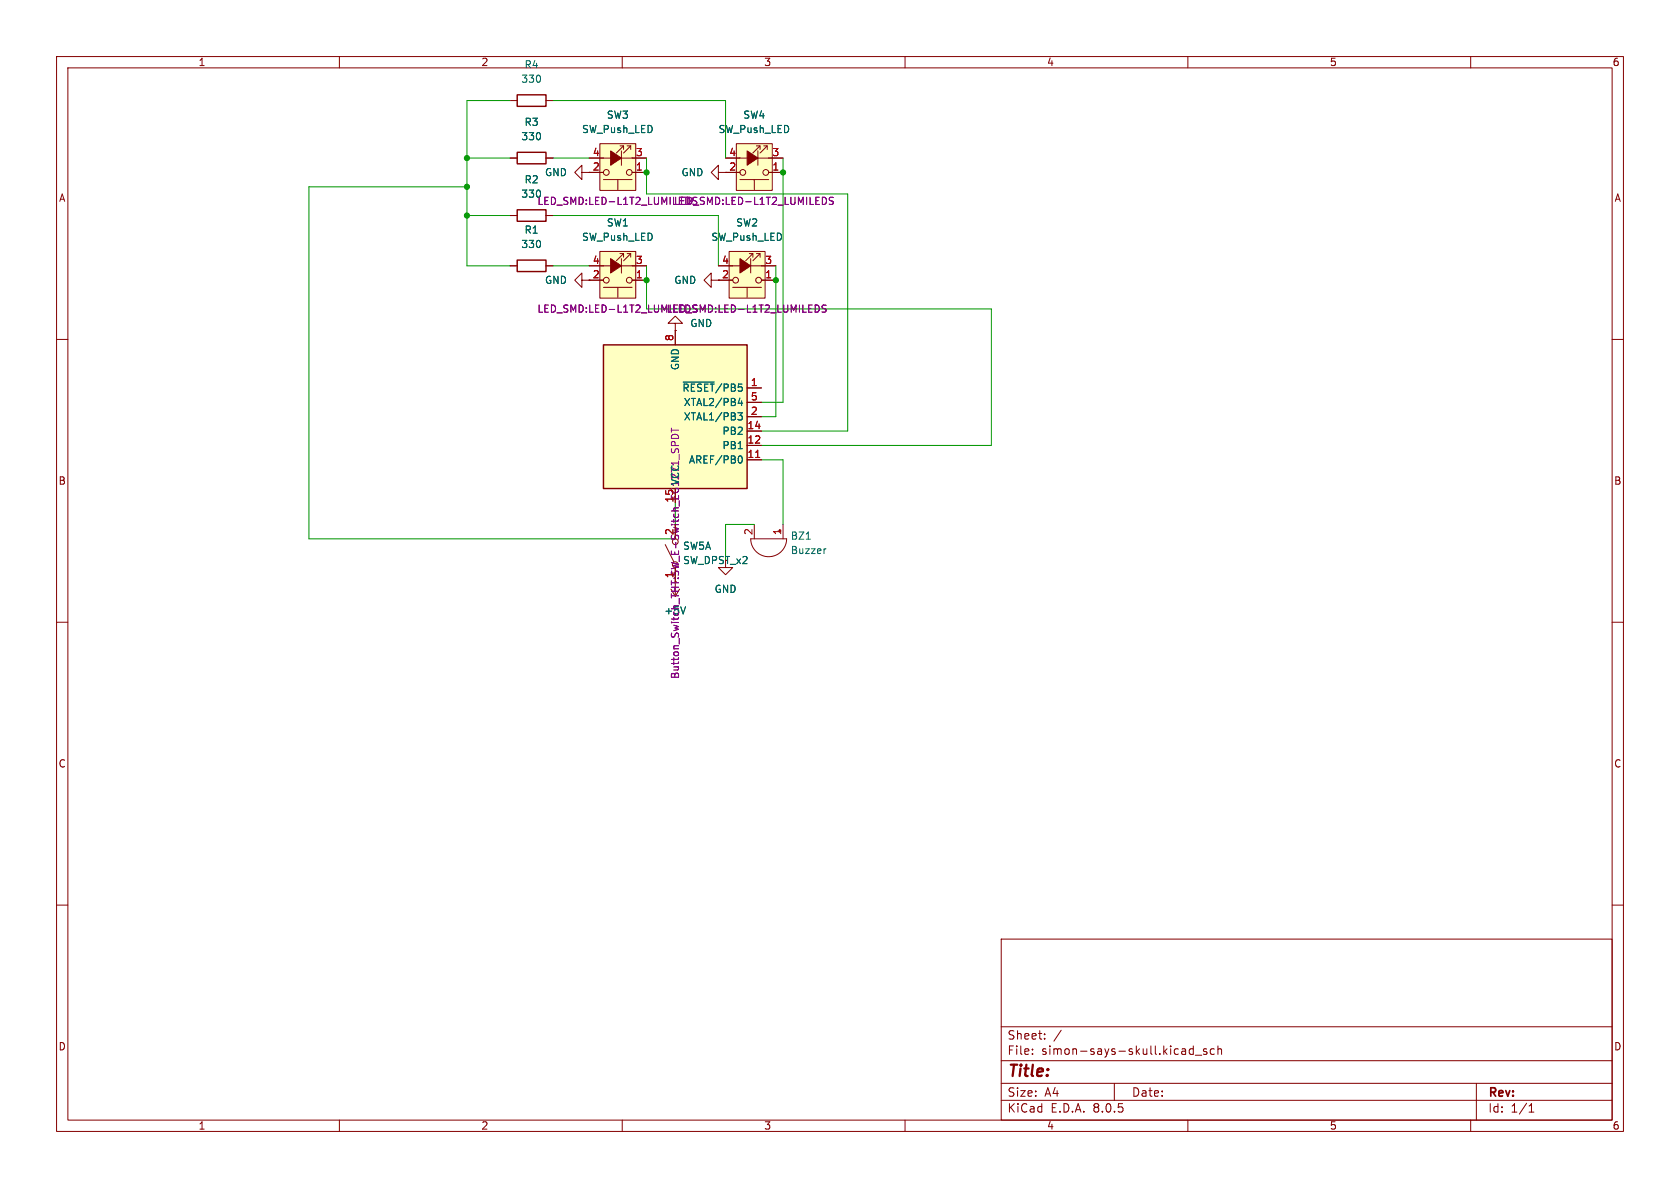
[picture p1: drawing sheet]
<svg xmlns="http://www.w3.org/2000/svg" width="297mm" height="210mm" viewBox="0 0 297 210" stroke-linecap="round" stroke-linejoin="round" font-family="sans-serif">
<g fill="none" stroke="#840000" stroke-width=".18">
<path d="M10 10h277v190h-277zM12 12h273v186h-273zM60 10v2M110 10v2M160 10v2M210 10v2M260 10v2M10 60h2M285 60h2M117.6 96.3l1.5 3M10 110h2M285 110h2"/>
<path d="M10 160h2M285 160h2M177 166h108v32h-108zM60 198v2M110 198v2M160 198v2M177 194.5h108M177 191.5h108M177 187.5h108M177 181.5h108M182.5 186.3v.1M182.5 185.5v.1"/>
<path d="M184.7 183.6v.1M184.7 182.8v.1M187.6 182.1l-1.3 2M197 191.5v3M210 198v2M211 184.9v1.5M211 185.5l-.5-.1-.3 .3v.4l.2 .2h.6M211.3 186.5h1.2M213.3 185.5l-.3-.1-.3 .2 .1 .2 .5 .2v.3h-.6M214.7 185.5l-.5-.1-.2 .3v.4l.1 .2h.6M215.3 185.5l.2-.1 .4 .1 .1 .9M215.3 184.9v1.5"/>
<path d="M260 198v2M261 191.5v6.5M270.3 196.6h.9M270.3 195.5l.4-.4v1.5"/>
</g>
<path d="M118.7 75.7v.7M118.7 76h1.3M118.8 79.3l-.1 .2M118.9 76.9a.66 .66 0 0 1 .7-.1 .66 .66 0 0 1 .4 .7h-1.3zM119.4 78.8l-.1-.6-.2-.2-.3 .1-.1 .7h1.3M119.5 79.4h.3" fill="none" stroke="#840084" stroke-width=".18"/>
<path d="M128.9 44.5h6.4v8.2h-6.4z" fill="#ffffc2"/>
<g fill="none" stroke="#840000" stroke-width=".18">
<path d="M127 47h10.2M127 49.5h2.5M128.9 44.5h6.4v8.2h-6.4zM129.5 50.8h5.1M132.1 50.8v1.8M132.5 44.8h.6v.7M132.7 45.7v2.6M133.1 44.8l-1.3 1.3M133.7 44.8h.7v.7M134.4 44.8l-1.3 1.3M134.6 49.5h2.6M128.3 99.1v1.2h1.2l-1.2 1.3-1.3-1.3h1.3"/>
<path d="M132.7 95.3h6.4a3.2 3.2 0 0 1-3.2 3.1 3.2 3.2 0 0 1-3.2-3.1zM133.3 92.7v2.6M138.4 92.7v2.6"/>
<circle cx="130" cy="49.5" r=".51"/>
<circle cx="134.1" cy="49.5" r=".51"/>
</g>
<path d="M130.8 45.7l1.9 1.3-1.9 1.3z" fill="#840000" stroke="#840000" stroke-width=".18"/>
<path d="M146 54l-.4-.1-.2 .1v.4l.5 .2 .1 .3-.2 .3-.5-.1" fill="none" stroke="#840084" stroke-width=".18"/>
<path d="M142.5 95.3h.8M146 97l-.2 .1M121.2 107.3l-.4 1.2" fill="none" stroke="#006464" stroke-width=".18"/>
<path d="M130.2 25.4h6.3v8.3h-6.3z" fill="#ffffc2"/>
<g fill="none" stroke="#840000" stroke-width=".18">
<path d="M90.2 38.1h1.2M96.5 38.1h1.3M102.9 30.5v-1.3l-1.3 1.3 1.3 1.3v-1.3h1.2M127 30.5v-1.3l-1.3 1.3 1.3 1.3v-1.3h3.8M128.3 27.9h10.1M130.2 25.4h6.3v8.3h-6.3zM130.8 31.8h5.1M133.3 31.8v1.7M133.7 25.8h.7v.6M134 26.7v2.5M134.4 25.8l-1.3 1.3M135 25.8h.6v.6"/>
<path d="M135.6 25.8l-1.2 1.3M135.9 30.5h2.5"/>
<circle cx="131.3" cy="30.5" r=".51"/>
<circle cx="135.4" cy="30.5" r=".51"/>
</g>
<path d="M132.1 26.7l1.9 1.2-1.9 1.3z" fill="#840000" stroke="#840000" stroke-width=".18"/>
<path d="M147.3 34.9h-.5l-.1 .1v.4l.5 .2 .1 .3-.2 .2h-.5" fill="none" stroke="#840084" stroke-width=".18"/>
<path d="M91.4 37.1h5.1v2h-5.1z" fill="none" stroke="#840000" stroke-width=".25"/>
<path d="M106 25.4h6.4v8.3h-6.4z" fill="#ffffc2"/>
<g fill="none" stroke="#840000" stroke-width=".18">
<path d="M90.2 17.8h1.2M96.5 17.8h1.3M90.2 27.9h1.2M96.5 27.9h1.3M104.1 27.9h10.2M104.1 30.5h2.6M106 25.4h6.4v8.3h-6.4zM106.7 31.8h5.1M109.2 31.8v1.7M109.6 25.8h.6v.6M109.9 26.7v2.5M110.2 25.8l-1.2 1.3"/>
<path d="M110.9 25.8h.6v.6M111.5 25.8l-1.3 1.3M111.8 30.5h2.5M102.9 49.5v-1.2l-1.3 1.2 1.3 1.3v-1.3h1.2"/>
<circle cx="107.2" cy="30.5" r=".51"/>
<circle cx="111.3" cy="30.5" r=".51"/>
</g>
<path d="M107.9 26.7l2 1.2-2 1.3z" fill="#840000" stroke="#840000" stroke-width=".18"/>
<path d="M91.4 16.8h5.1v2h-5.1zM91.4 26.9h5.1v2.1h-5.1z" fill="none" stroke="#840000" stroke-width=".25"/>
<path d="M106 44.5h6.4v8.2h-6.4z" fill="#ffffc2"/>
<g fill="none" stroke="#840000" stroke-width=".18">
<path d="M104.1 47h10.2M104.1 49.5h2.6M106 44.5h6.4v8.2h-6.4zM106.7 50.8h5.1M109.2 50.8v1.8M109.6 44.8h.6v.7M109.9 45.7v2.6M110.2 44.8l-1.2 1.3M110.9 44.8h.6v.7M111.5 44.8l-1.3 1.3M111.8 49.5h2.5"/>
<circle cx="107.2" cy="49.5" r=".51"/>
<circle cx="111.3" cy="49.5" r=".51"/>
</g>
<path d="M107.9 45.7l2 1.3-2 1.3z" fill="#840000" stroke="#840000" stroke-width=".18"/>
<path d="M106.7 61h25.4v25.4h-25.4z" fill="#ffffc2"/>
<path d="M91.4 46h5.1v2h-5.1zM106.7 61h25.4v25.4h-25.4z" fill="none" stroke="#840000" stroke-width=".25"/>
<g fill="none" stroke="#840000" stroke-width=".18">
<path d="M90.2 27.9h1.2M90.2 38.1h1.2M96.5 27.9h1.3M96.5 38.1h1.3M104.1 30.5h2.6M104.1 27.9h2.6M111.8 30.5h2.5M111.8 27.9h2.5M128.3 30.5h2.5M128.3 27.9h2.5M135.9 30.5h2.5M135.9 27.9h2.5"/>
<path d="M90.2 47h1.2M96.5 47h1.3M104.1 47h2.6M104.1 49.5h2.6M111.8 47h2.5M111.8 49.5h2.5M119.4 57.2h1.2l-1.2-1.3-1.3 1.3h1.3v1.2M119.4 58.4h.1M119.4 58.4v2.6M125.7 49.5v-1.2l-1.2 1.2 1.2 1.3v-1.3h3.8M127 47h2.5M134.6 47h2.6"/>
<path d="M134.6 49.5h2.6M132.1 68.6h2.5M132.1 78.7h2.5M132.1 76.2h2.5M132.1 73.7h2.5M132.1 71.1h2.5M132.1 81.3h2.5"/>
</g>
<path d="M120.8 67.5h5.5M130.4 73h.8l-.4 .5 .4 .1v.5l-.2 .1h-.5M130.8 70.4l-.3 .9h.8M131.1 70.9v.8M130.7 80.7l.1-.1a.68 .68 0 0 1 .4 .6 .68 .68 0 0 1-.4 .7l-.1-.1M121.2 107.3l-.4 1.2" fill="none" stroke="#006464" stroke-width=".18"/>
<path d="M133.6 80.9h.7" fill="none" stroke="#a90000" stroke-width=".18"/>
<g fill="none" stroke="#009600" stroke-width=".18">
<path d="M90.2 17.8h-7.7v29.2h7.7M97.8 17.8h30.5v10.1M82.5 38.1h7.7M82.5 27.9h7.7M82.5 33h-27.9v62.3h64.8M97.8 38.1h29.2v8.9M97.8 27.9h6.3M114.3 27.9v6.4h35.6v41.9h-15.3M138.4 27.9v43.2h-3.8M97.8 47h6.3M114.3 47v7.6h61v24.1h-40.7M137.2 47v26.7h-2.6"/>
<path d="M119.4 88.9v3.8M133.3 92.7h-5v6.4M134.6 81.3h3.8v11.4"/>
</g>
<path d="M147.3 34.9h-.5l-.1 .1v.4l.5 .2 .1 .3-.2 .2h-.5M146 54l-.4-.1-.2 .1v.4l.5 .2 .1 .3-.2 .3-.5-.1M118.7 75.7v.7M118.7 76h1.3M118.8 79.3l-.1 .2M118.9 76.9a.66 .66 0 0 1 .7-.1 .66 .66 0 0 1 .4 .7h-1.3zM119.4 78.8l-.1-.6-.2-.2-.3 .1-.1 .7h1.3M119.5 79.4h.3" fill="none" stroke="#840084" stroke-width=".18"/>
<g fill="#009600" stroke="#009600" stroke-width=".18">
<circle cx="138.4" cy="30.5" r=".46"/>
<circle cx="114.3" cy="49.5" r=".46"/>
<circle cx="137.2" cy="49.5" r=".46"/>
<circle cx="82.5" cy="33" r=".46"/>
<circle cx="114.3" cy="30.5" r=".46"/>
<circle cx="82.5" cy="38.1" r=".46"/>
<circle cx="82.5" cy="27.9" r=".46"/>
</g>
<text font-size="2.8" fill="#840000" x="178" y="190.9">Title:</text>
<g font-size="2.1" fill="#840000">
<text x="178" y="184">Sheet:</text>
<text x="178" y="186.7">File:</text>
<text x="184.1" y="186.7">simon-says-skull.kicad_sch</text>
<text x="178" y="196.9">KiCad</text>
<text x="178" y="194.1">Size:</text>
<text x="184.7" y="194.1">A4</text>
<text x="185.7" y="196.9">E.D.A.</text>
<text x="193.3" y="196.9">8.0.5</text>
<text x="200" y="194.1">Date:</text>
<text x="263" y="194.3">Rev:</text>
<text x="263" y="196.9">Id:</text>
<text x="267.1" y="196.9">1/1</text>
</g>
<g font-size="1.8" fill="#840000">
<text x="35" y="11.9">1</text>
<text x="85" y="11.9">2</text>
<text x="135" y="11.9">3</text>
<text x="185" y="11.9">4</text>
<text x="235" y="11.9">5</text>
<text x="285" y="11.9">6</text>
<text x="10.3" y="35.9">A</text>
<text x="128.8" y="30.2">2</text>
<text x="285.3" y="35.9">A</text>
<text x="104.7" y="49.3">2</text>
<text x="127.6" y="49.3">2</text>
<text x="10.3" y="85.9">B</text>
<text x="285.3" y="85.9">B</text>
<text x="120.2" y="120.1" transform="rotate(-90 120.2 120.1)">Button_Switch_THT:SW_E-Switch_EG1271_SPDT</text>
<text x="10.3" y="135.9">C</text>
<text x="285.3" y="135.9">C</text>
<text x="10.3" y="185.9">D</text>
<text x="285.3" y="185.9">D</text>
<text x="35" y="199.9">1</text>
<text x="85" y="199.9">2</text>
<text x="135" y="199.9">3</text>
<text x="185" y="199.9">4</text>
<text x="235" y="199.9">5</text>
<text x="285" y="199.9">6</text>
</g>
<g font-size="1.8" fill="#006464">
<text x="92.1" y="14.8">330</text>
<text x="92.6" y="12.3">R4</text>
<text x="92.6" y="22.5">R3</text>
<text x="102.8" y="23.7">SW_Push_LED</text>
<text x="107.2" y="21.2">SW3</text>
<text x="126.9" y="23.7">SW_Push_LED</text>
<text x="131.3" y="21.2">SW4</text>
<text x="92.1" y="25">330</text>
<text x="92.1" y="35.2">330</text>
<text x="92.6" y="32.6">R2</text>
<text x="96.2" y="31.3">GND</text>
<text x="120.4" y="31.3">GND</text>
<text x="92.6" y="41.5">R1</text>
<text x="107.2" y="40.2">SW1</text>
<text x="130" y="40.2">SW2</text>
<text x="92.1" y="44">330</text>
<text x="102.8" y="42.8">SW_Push_LED</text>
<text x="125.7" y="42.8">SW_Push_LED</text>
<text x="96.2" y="50.4">GND</text>
<text x="119.1" y="50.4">GND</text>
<text x="121.9" y="58">GND</text>
<text x="120.2" y="65.5" transform="rotate(-90 120.2 65.5)">GND</text>
<text x="120.5" y="69.4">~{RESET}/PB5</text>
<text x="120.8" y="72">XTAL2/PB4</text>
<text x="120.8" y="74.5">XTAL1/PB3</text>
<text x="127.6" y="77.1">PB2</text>
<text x="121.7" y="82.1">AREF/PB0</text>
<text x="127.6" y="79.6">PB1</text>
<text x="120.2" y="85.9" transform="rotate(-90 120.2 85.9)">VCC</text>
<text x="139.7" y="95.6">BZ1</text>
<text x="120.7" y="97.4">SW5A</text>
<text x="120.7" y="99.9">SW_DPST_x2</text>
<text x="139.7" y="98.1">Buzzer</text>
<text x="126.2" y="105">GND</text>
</g>
<g font-size="1.8" fill="#a90000">
<text x="104.7" y="27.7">4</text>
<text x="112.3" y="27.7">3</text>
<text x="128.8" y="27.7">4</text>
<text x="136.5" y="27.7">3</text>
<text x="104.7" y="30.2">2</text>
<text x="112.3" y="30.2">1</text>
<text x="136.5" y="30.2">1</text>
<text x="104.7" y="46.7">4</text>
<text x="112.3" y="46.7">3</text>
<text x="127.6" y="46.7">4</text>
<text x="135.2" y="46.7">3</text>
<text x="112.3" y="49.3">1</text>
<text x="135.2" y="49.3">1</text>
<text x="119.1" y="60.4" transform="rotate(-90 119.1 60.4)">8</text>
<text x="132.6" y="68.3">1</text>
<text x="132.6" y="70.9">5</text>
<text x="132" y="75.9">14</text>
<text x="132.6" y="73.4">2</text>
<text x="132" y="81">11</text>
<text x="132" y="78.5">12</text>
<text x="119.1" y="88.9" transform="rotate(-90 119.1 88.9)">15</text>
<text x="119.1" y="94.7" transform="rotate(-90 119.1 94.7)">2</text>
<text x="133.1" y="94.7" transform="rotate(-90 133.1 94.7)">2</text>
<text x="138.2" y="94.7" transform="rotate(-90 138.2 94.7)">1</text>
<text x="119.1" y="102.3" transform="rotate(-90 119.1 102.3)">1</text>
</g>
<g font-size="1.8" fill="#840084">
<text x="94.9" y="36.4">LED_SMD:LED-L1T2_LUMILEDS</text>
<text x="119" y="36.4">LED_SMD:LED-L1T2_LUMILEDS</text>
<text x="94.9" y="55.5">LED_SMD:LED-L1T2_LUMILEDS</text>
<text x="117.8" y="55.5">LED_SMD:LED-L1T2_LUMILEDS</text>
<text x="117.3" y="108.8">+5V</text>
</g>
</svg>
